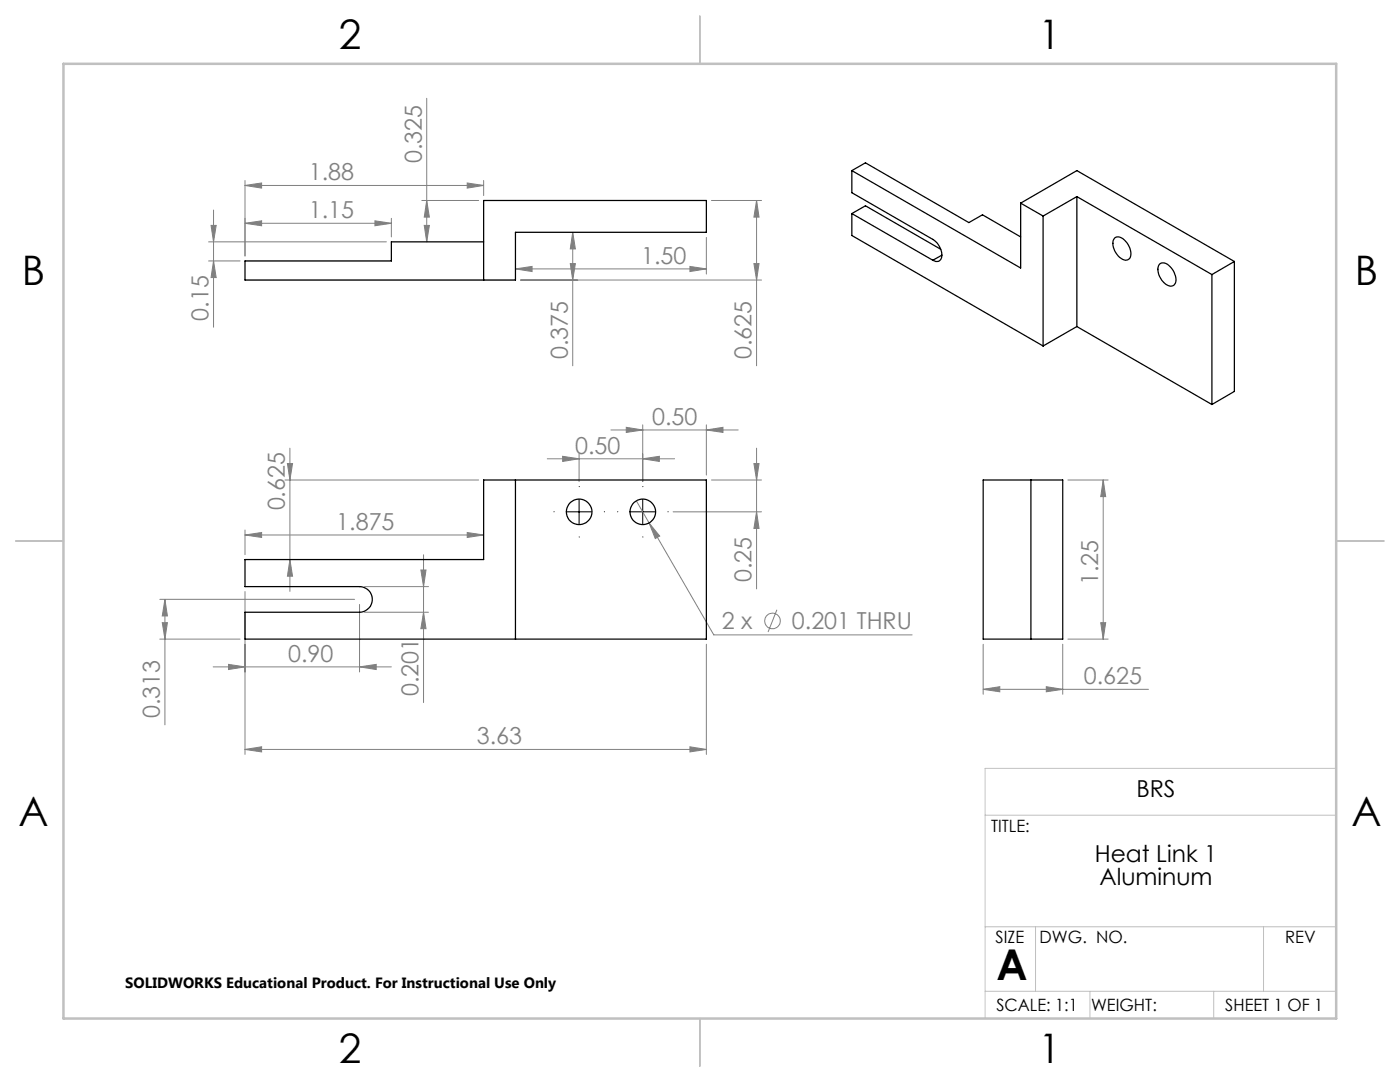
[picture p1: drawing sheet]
<svg xmlns="http://www.w3.org/2000/svg" width="279mm" height="216mm" viewBox="0 0 279 216" stroke-linecap="round" stroke-linejoin="round" font-family="sans-serif">
<g fill="none" stroke="#808080" stroke-width=".2">
<path d="M85.2 19.6v28.7M48.9 37l3.3-.5v1zM48.9 36v15.1M48.9 37h47.6M93.2 36.5l3.3 .5-3.3 .5zM96.5 36v3M41.6 48.3h35.5M41.6 52.1h6.3M42.1 45h1l-.5 3.3zM42.6 41.9v23.4M42.6 52.1l.5 3.3h-1zM48.9 44.6l3.3-.5v.9z"/>
<path d="M48.9 44.6h29.2M74.8 44.1l3.3 .5-3.3 .4zM78.1 43.6v3.7M84.2 40h11.3M84.7 45h1l-.5 3.3zM85.2 40l.5 3.3h-1zM102.9 53.7l3.3-.5v1zM102.9 53.7h38.1M103.9 55.9h48.1M113.8 52.6h1l-.5 3.3zM114.3 46.4v26.6M114.3 46.4l.5 3.3h-1z"/>
<path d="M137.7 53.2l3.3 .5-3.3 .5zM141 47.4v7.3M142 40h10M150.5 52.6h1l-.5 3.3zM151 40l.5 3.3h-1zM151 40v33M56.9 95.8h38.6M57.4 92.5h1l-.5 3.3zM57.9 89.4v28.6M109.2 91.5h25.4M112.3 91.1l3.3 .4-3.3 .6zM115.6 90.6v5.5"/>
<path d="M121.9 85.8h25.4M125 85.3l3.3 .5-3.3 .5zM127 99.9l2.5 4.5M128.3 91.5l3.3-.4v1zM128.3 84.8v11.3M141 85.8l3.3-.5v1zM141 84.8v10M142 95.8h10M150.5 92.5h1l-.5 3.3zM151 89.4v28.1M213.1 95.8h8.1M220.2 95.8v31.7"/>
<path d="M220.2 95.8l.5 3.3h-1zM31.9 119.6h38.9M32.9 119.6v25M32.9 119.6l.5 3.3h-1zM48.9 106.8l3.3-.5v.9zM48.9 105.8v4.9M48.9 118v32.5M48.9 106.8h47.6M57.9 111.7l.5 3.3h-1zM72.7 117.1h12.8M84 113.7h1l-.5 3.4zM84.5 110.7v29.5"/>
<path d="M93.2 106.3l3.3 .5-3.3 .4zM129.5 104.4l2.2 2.6-.9 .5zM129.5 104.4l13 22.3h39.5M134.3 102.1h17.7M151 102.1l.5 3.3h-1zM31.9 127.5h16M32.4 124.2h1l-.5 3.3zM42.5 133.1h35.6M45.6 132.6l3.3 .5-3.3 .5zM71.8 133.1l3.3-.5v1zM71.8 120.6v13.5M72.7 122.2h12.8"/>
<path d="M84.5 122.2l.5 3.2h-1zM141 128.6v21.9M155 121.7l-1.7 4.4M196.2 137.5l3.3-.5v1zM196.2 128.6v9.9M196.2 137.5h33M208.8 137l3.3 .5-3.3 .5zM212.1 128.6v9.9M213.1 127.5h8.1M219.7 124.2h1l-.5 3.3zM48.9 149.5l3.3-.5v1zM48.9 149.5h92.1"/>
<path d="M137.7 149l3.3 .5-3.3 .5z"/>
<circle cx="154.2" cy="123.9" r="1.56"/>
</g>
<path d="M115.6 97.1h.1M128.3 97.1h.1M110.6 102.1h-.1M115.6 107.1v.1M120.6 102.1h.1M123.3 102.1h-.1M128.3 107.1v.1M133.3 102.1h.1" fill="none" stroke="#000" stroke-width=".2" stroke-dasharray="15.2 1.3 1.3 1.3"/>
<path d="M115.6 99.6v5M128.3 99.6v5M113.1 102.1h5M125.8 102.1h5" fill="none" stroke="#000" stroke-width=".2"/>
<path d="M266.7 153.3h-70.1v49.9M196.6 162.7h70.1M196.6 197.8h70.1M196.6 184.9h70.1M206.7 184.9v12.9M217.5 197.8v5.4M242.2 197.8v5.4M252.2 184.9v12.9" fill="none" stroke="#c0c0c0" stroke-width=".2"/>
<path d="M139.7 3.2v9.5M3.1 107.9h9.6M266.7 107.9h9.5M139.7 203.2v9.6" fill="none" stroke="#c0c0c0" stroke-width=".25"/>
<path d="M12.7 12.7h254v190.5h-254z" fill="none" stroke="#c0c0c0" stroke-width=".5"/>
<g fill="#808080">
<path d="M93.2 36.5l3.3 .5-3.3 .5zM48.9 37l3.3-.5v1z"/>
<path d="M48.9 149.5l3.3-.5v1zM137.7 149l3.3 .5-3.3 .5zM125 85.3l3.3 .5-3.3 .5zM141 85.8l3.3-.5v1zM112.3 91.1l3.3 .4-3.3 .6zM128.3 91.5l3.3-.4v1zM45.6 132.6l3.3 .5-3.3 .5zM71.8 133.1l3.3-.5v1zM129.5 104.4l1.3 3.1 .9-.5zM48.9 106.8l3.3-.5v.9zM93.2 106.3l3.3 .5-3.3 .4zM48.9 44.6l3.3-.5v.9zM74.8 44.1l3.3 .5-3.3 .4zM196.2 137.5l3.3-.5v1zM208.8 137l3.3 .5-3.3 .5z"/>
<path d="M137.7 53.2l3.3 .5-3.3 .5zM102.9 53.7l3.3-.5v1z"/>
<path d="M151 102.1l.5 3.3h-1zM150.5 92.5h1l-.5 3.3z"/>
<path d="M57.9 111.7l.5 3.3h-1zM57.4 92.5h1l-.5 3.3z"/>
<path d="M84 113.7h1l-.5 3.4zM84.5 122.2l.5 3.2h-1zM32.9 119.6l.5 3.3h-1zM32.4 124.2h1l-.5 3.3zM151 40l.5 3.3h-1zM150.5 52.6h1l-.5 3.3zM114.3 46.4l.5 3.3h-1zM113.8 52.6h1l-.5 3.3zM85.2 40l.5 3.3h-1zM84.7 45h1l-.5 3.3zM42.1 45h1l-.5 3.3zM42.6 52.1l.5 3.3h-1zM220.2 95.8l.5 3.3h-1zM219.7 124.2h1l-.5 3.3z"/>
</g>
<g fill="none" stroke="#000" stroke-width=".25">
<path d="M170 34v4.5l16.2 9.3a3.6 3.6 0 0 1 1.6 3.8l-.5 .5-.5 .1-.6-.3M170 34l33.7 19.5v-13M170 34l2.7-1.5 20.7 11.9 2.7-1.5 7.6 4.4M214.9 39.2l27 15.6M214.9 39.2l-6.7 3.9M214.9 39.2v26M96.5 48.3h-18.4v3.8h-29.2v3.8h54v-9.5h38.1v-6.4h-44.5v15.9M170 42.6v4.4l38.2 22M170 42.6l16.2 9.3M170 42.6l2.7-1.5 15 8.6M188 50.9l-1.8 1M203.7 40.5l4.5 2.6"/>
<path d="M203.7 40.5l11.2-6.5 31.4 18.2M208.2 43.1v25.9M222.5 47.5a1.59 1.59 0 0 1 2.1 .6 3.2 3.2 0 0 1 .9 3.4 1.31 1.31 0 0 1-2.1-.1 3.1 3.1 0 0 1-.9-3.9zM231.5 52.7a1.59 1.59 0 0 1 2.1 .6 3.1 3.1 0 0 1 .9 3.4 1.27 1.27 0 0 1-2.1-.1 3.1 3.1 0 0 1-.9-3.9zM241.9 54.8v25.9M246.3 52.2l-4.4 2.6M246.3 52.2v25.9l-4.4 2.6M214.9 65.2l27 15.5M214.9 65.2l-6.7 3.8M102.9 95.8v31.7M196.2 95.8h15.9v31.7h-15.9zM205.7 95.8v31.7"/>
<path d="M48.9 111.7h47.6v-15.9h44.5v31.7h-92.1v-5.3h22.9a2.56 2.56 0 0 0 2.5-2.6 2.56 2.56 0 0 0-2.5-2.5h-22.9z"/>
<circle cx="115.6" cy="102.1" r="2.55"/>
<circle cx="128.3" cy="102.1" r="2.55"/>
</g>
<text font-size="8.5" x="198.9" y="195.5">A</text>
<g font-size="8.1">
<text x="67.6" y="9.7">2</text>
<text x="207.3" y="9.7">1</text>
<text x="4.4" y="57">B</text>
<text x="270.4" y="57">B</text>
<text x="3.7" y="164.9">A</text>
<text x="269.7" y="164.9">A</text>
<text x="67.6" y="212.2">2</text>
<text x="207.3" y="212.2">1</text>
</g>
<g font-size="4.7" fill="#808080">
<text x="61.6" y="36">1.88</text>
<text x="84.2" y="32.5" transform="rotate(-90 84.2 32.5)">0.325</text>
<text x="61.6" y="43.5">1.15</text>
<text x="127.9" y="52.6">1.50</text>
<text x="41.6" y="64" transform="rotate(-90 41.6 64)">0.15</text>
<text x="113.3" y="71.7" transform="rotate(-90 113.3 71.7)">0.375</text>
<text x="150" y="71.7" transform="rotate(-90 150 71.7)">0.625</text>
<text x="130.2" y="84.8">0.50</text>
<text x="114.8" y="90.5">0.50</text>
<text x="56.9" y="101.9" transform="rotate(-90 56.9 101.9)">0.625</text>
<text x="67.1" y="105.7">1.875</text>
<text x="150" y="116.2" transform="rotate(-90 150 116.2)">0.25</text>
<text x="219.2" y="116.7" transform="rotate(-90 219.2 116.7)">1.25</text>
<text x="144.1" y="125.6">2 x</text>
<text x="158" y="125.6">0.201 THRU</text>
<text x="57.5" y="132">0.90</text>
<text x="216.3" y="136.5">0.625</text>
<text x="31.9" y="143.3" transform="rotate(-90 31.9 143.3)">0.313</text>
<text x="83.5" y="138.9" transform="rotate(-90 83.5 138.9)">0.201</text>
<text x="95.2" y="148.5">3.63</text>
</g>
<g font-size="4.7">
<text x="226.8" y="159.1">BRS</text>
<text x="218.5" y="172.1">Heat Link 1</text>
<text x="219.4" y="176.6">Aluminum</text>
</g>
<g font-size="3.4">
<text x="197.8" y="166">TITLE:</text>
<text x="198.7" y="188.1">SIZE</text>
<text x="207.5" y="188.1">DWG. NO.</text>
<text x="256.5" y="188.2">REV</text>
<text x="198.8" y="201.7">SCALE: 1:1</text>
<text x="217.7" y="201.8">WEIGHT:</text>
<text x="244.5" y="201.7">SHEET 1 OF 1</text>
</g>
<text font-size="3" x="25" y="197.2">SOLIDWORKS Educational Product. For Instructional Use Only</text>
</svg>
